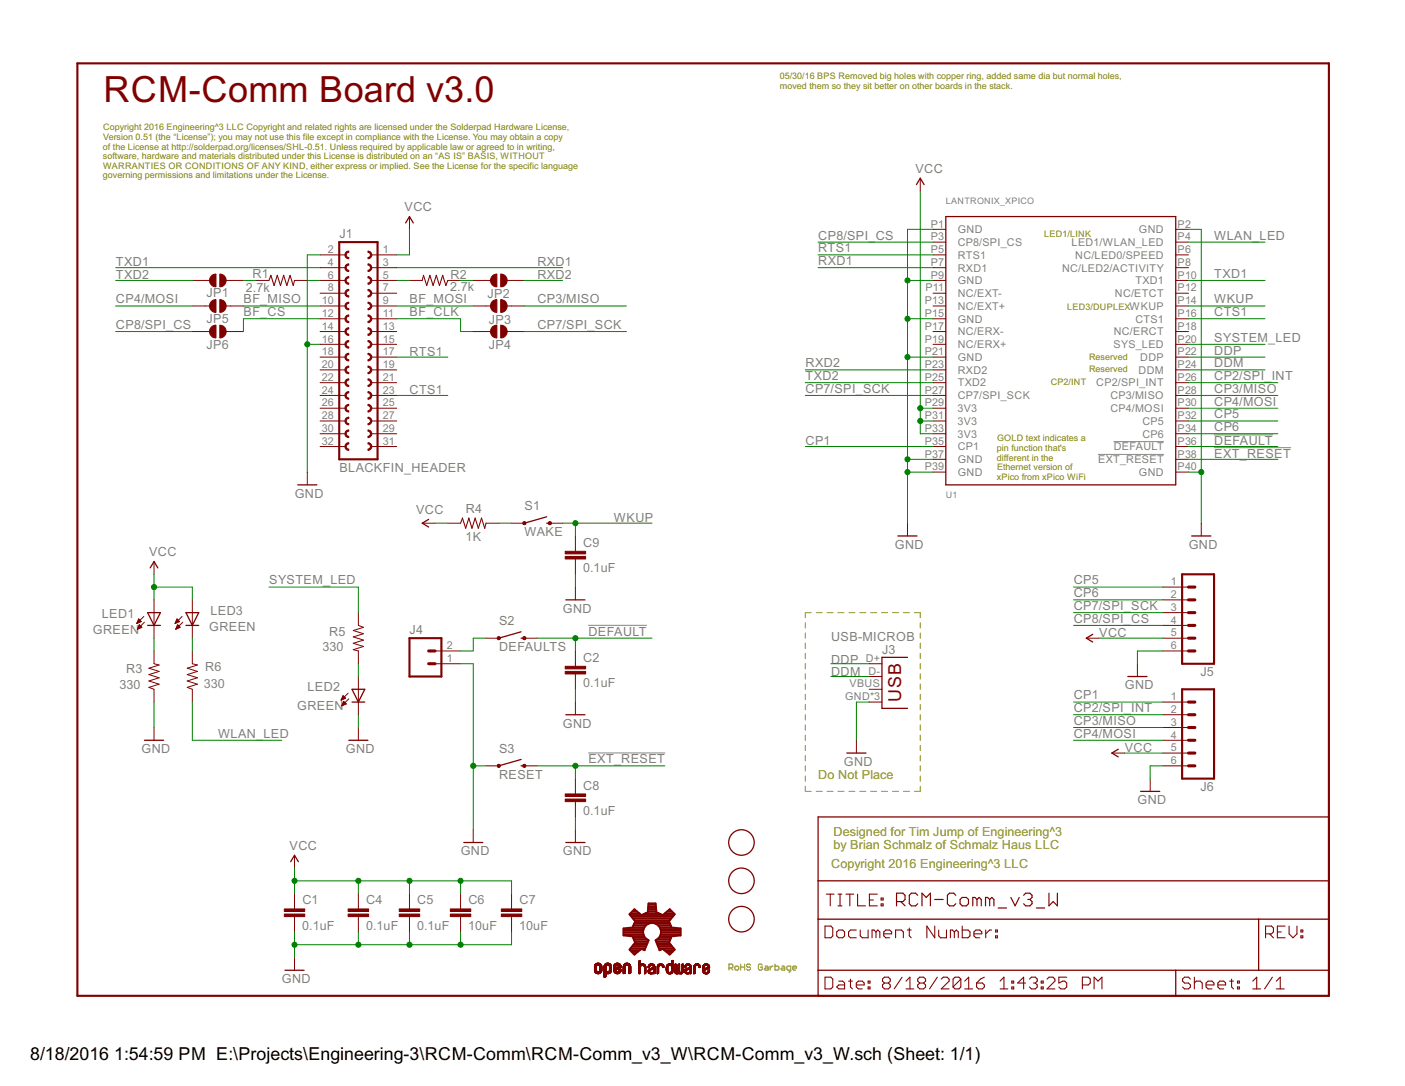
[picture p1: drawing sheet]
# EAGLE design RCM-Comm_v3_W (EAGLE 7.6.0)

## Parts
C1  0.1uF  0.1UF-25V(+80/-20%)(0603)  [0603-CAP]
C2  0.1uF  0.1UF-25V(+80/-20%)(0603)  [0603-CAP]
C4  0.1uF  0.1UF-25V(+80/-20%)(0603)  [0603-CAP]
C5  0.1uF  0.1UF-25V(+80/-20%)(0603)  [0603-CAP]
C6  10uF  10UF-6.3V-20%(0603)  [0603-CAP]
C7  10uF  10UF-6.3V-20%(0603)  [0603-CAP]
C8  0.1uF  0.1UF-25V(+80/-20%)(0603)  [0603-CAP]
C9  0.1uF  0.1UF-25V(+80/-20%)(0603)  [0603-CAP]
FID1  FIDUCIAL  [FIDUCIAL_1MM]
FID2  FIDUCIAL  [FIDUCIAL_1MM]
FID3  FIDUCIAL  [FIDUCIAL_1MM]
J1  BLACKFIN_HEADER  [2X16]
J3  USB-MICROB  [USB-MICROB]
J4  M02LOCK  [1X02_LOCK]
J5  M06LOCK  [1X06_LOCK]
J6  M06LOCK  [1X06_LOCK]
JP1  JUMPER-PAD-2-NOROUND  [PAD-JUMPER-2-NO_YES_SILK_ROUND]
JP2  JUMPER-PAD-2-NOROUND  [PAD-JUMPER-2-NO_YES_SILK_ROUND]
JP3  JUMPER-PAD-2-NOROUND  [PAD-JUMPER-2-NO_YES_SILK_ROUND]
JP4  JUMPER-PAD-2-NOROUND  [PAD-JUMPER-2-NO_YES_SILK_ROUND]
JP5  JUMPER-PAD-2-NOROUND  [PAD-JUMPER-2-NO_YES_SILK_ROUND]
JP6  JUMPER-PAD-2-NOROUND  [PAD-JUMPER-2-NO_YES_SILK_ROUND]
LED1  GREEN  LED0603  [LED-0603]
LED2  GREEN  LED0603  [LED-0603]
LED3  GREEN  LED0603  [LED-0603]
LOGO1  OSHW-LOGOM  [OSHW-LOGO-M]
R1  2.7k  R-US_R0603  [R0603]
R2  2.7k  R-US_R0603  [R0603]
R3  330  RESISTOR0603-RES  [0603-RES]
R4  1K  R-US_R0603  [R0603]
R5  330  RESISTOR0603-RES  [0603-RES]
R6  330  RESISTOR0603-RES  [0603-RES]
S1  WAKE  SWITCH-MOMENTARY-2SMD  [TACTILE-SWITCH-SMD]
S2  DEFAULTS  SWITCH-MOMENTARY-2SMD  [TACTILE-SWITCH-SMD]
S3  RESET  SWITCH-MOMENTARY-2SMD  [TACTILE-SWITCH-SMD]
U1  LANTRONIX_XPICO  [LANTRONIX_XPICO]
U$3  ROHS_GARBAGE  [ROHS_GARBAGE_5MM]

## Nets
!DEFAULT!: C2.1 S2.3 U1.P36(!DEFAULT!)
!EXT_RESET!: C8.1 S3.3 U1.P38(!EXT_RESET!)
BF_CLK: J1.11(SPI_SCK) JP4.1
BF_CS: J1.12(SPI_SEL) JP6.2
BF_MISO: J1.10(SPI_MISO) JP5.2
BF_MOSI: J1.9(SPI_MOSI) JP3.1
CP1: J6.1 U1.P35(CP1)
CP2/SPI_INT: J6.2 U1.P26(CP2/SPI_INT)
CP3/MISO: J6.3 JP3.2 U1.P28(CP3/MISO)
CP4/MOSI: J6.4 JP5.1 U1.P30(CP4/MOSI)
CP5: J5.1 U1.P32(CP5)
CP6: J5.2 U1.P34(CP6)
CP7/SPI_SCK: J5.3 JP4.2 U1.P27(CP7/SPI_SCK)
CP8/SPI_CS: J5.4 JP6.1 U1.P3(CP8/SPI_CS)
CTS1: J1.23(GP6) U1.P16(CTS1)
DDM: J3.D- U1.P24(DDM)
DDP: J3.D+ U1.P22(DDP)
GND: C1.2 C2.2 C4.2 C5.2 C6.2 C7.2 C8.2 C9.2 J1.2(GND) J1.16(GND16) J3.GND J3.MT1(GND) J3.MT2(GND) J4.1 J5.6 J6.6 LED2.C R3.1 S3.1 U1.P1(GND) U1.P2(GND) U1.P9(GND) U1.P15(GND) U1.P21(GND) U1.P37(GND) U1.P39(GND) U1.P40(GND)
N$1: J4.2 S2.1
N$2: JP1.2 R1.1
N$3: LED1.C R3.2
N$4: JP2.1 R2.1
N$5: R4.2 S1.1
N$6: LED2.A R5.2
N$8: LED3.C R6.2
N$24: J1.6(RX1) R1.2
N$26: J1.5(TX1) R2.2
RTS1: J1.17(GP0) U1.P5(RTS1)
RXD1: J1.3(TX0) U1.P7(RXD1)
RXD2: JP2.2 U1.P23(RXD2)
SYSTEM_LED: R5.1 U1.P20(SYS_LED)
TXD1: J1.4(RX0) U1.P10(TXD1)
TXD2: JP1.1 U1.P25(TXD2)
VCC: C1.1 C4.1 C5.1 C6.1 C7.1 J1.1(3.3V) J5.5 J6.5 LED1.A LED3.A R4.1 U1.P29(3V3) U1.P31(3V3) U1.P33(3V3)
WKUP: C9.1 S1.3 U1.P14(WKUP)
WLAN_LED: R6.1 U1.P4(LED1/WLAN_LED)
Unconnected: J1.7(TMR2) J1.8(TMR3) J1.13(SPI_SEL2) J1.14(SPI_SCL) J1.15(I2C_SDA) J1.18(GP1) J1.19(GP2) J1.20(GP3) J1.21(GP4) J1.22(GP5) J1.24(GP7) J1.25(GP8) J1.26(GP9) J1.27(GPA) J1.28(GPB) J1.29(GPC) J1.30(GPD) J1.31(GPE) J1.32(GPF) J3.VBUS U1.P6(NC/LED0/SPEED) U1.P8(NC/LED2/ACTIVITY) U1.P11(NC/EXT-) U1.P12(NC/ETCT) U1.P13(NC/EXT+) U1.P17(NC/ERX-) U1.P18(NC/ERCT) U1.P19(NC/ERX+)

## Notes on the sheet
- 05/30/16 BPS Removed big holes with copper ring, added same dia but normal holes, 
  moved them so they sit better on other boards in the stack.
- RCM-Comm Board v3.0
- Copyright 2016 Engineering^3 LLC Copyright and related rights are licensed under the Solderpad Hardware License, 
  Version 0.51 (the “License”); you may not use this file except in compliance with the License. You may obtain a copy 
  of the License at http://solderpad.org/licenses/SHL-0.51. Unless required by applicable law or agreed to in writing, 
  software, hardware and materials distributed under this License is distributed on an “AS IS” BASIS, WITHOUT 
  WARRANTIES OR CONDITIONS OF ANY KIND, either express or implied. See the License for the specific language 
  governing permissions and limitations under the License.
- Do Not Place
- Designed for Tim Jump of Engineering^3
  by Brian Schmalz of Schmalz Haus LLC
- Copyright 2016 Engineering^3 LLC

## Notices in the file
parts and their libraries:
SparkFun-Aesthetics: Licensing: Creative Commons ShareAlike 4.0 International - https://creativecommons.org/licenses/by-sa/4.0
